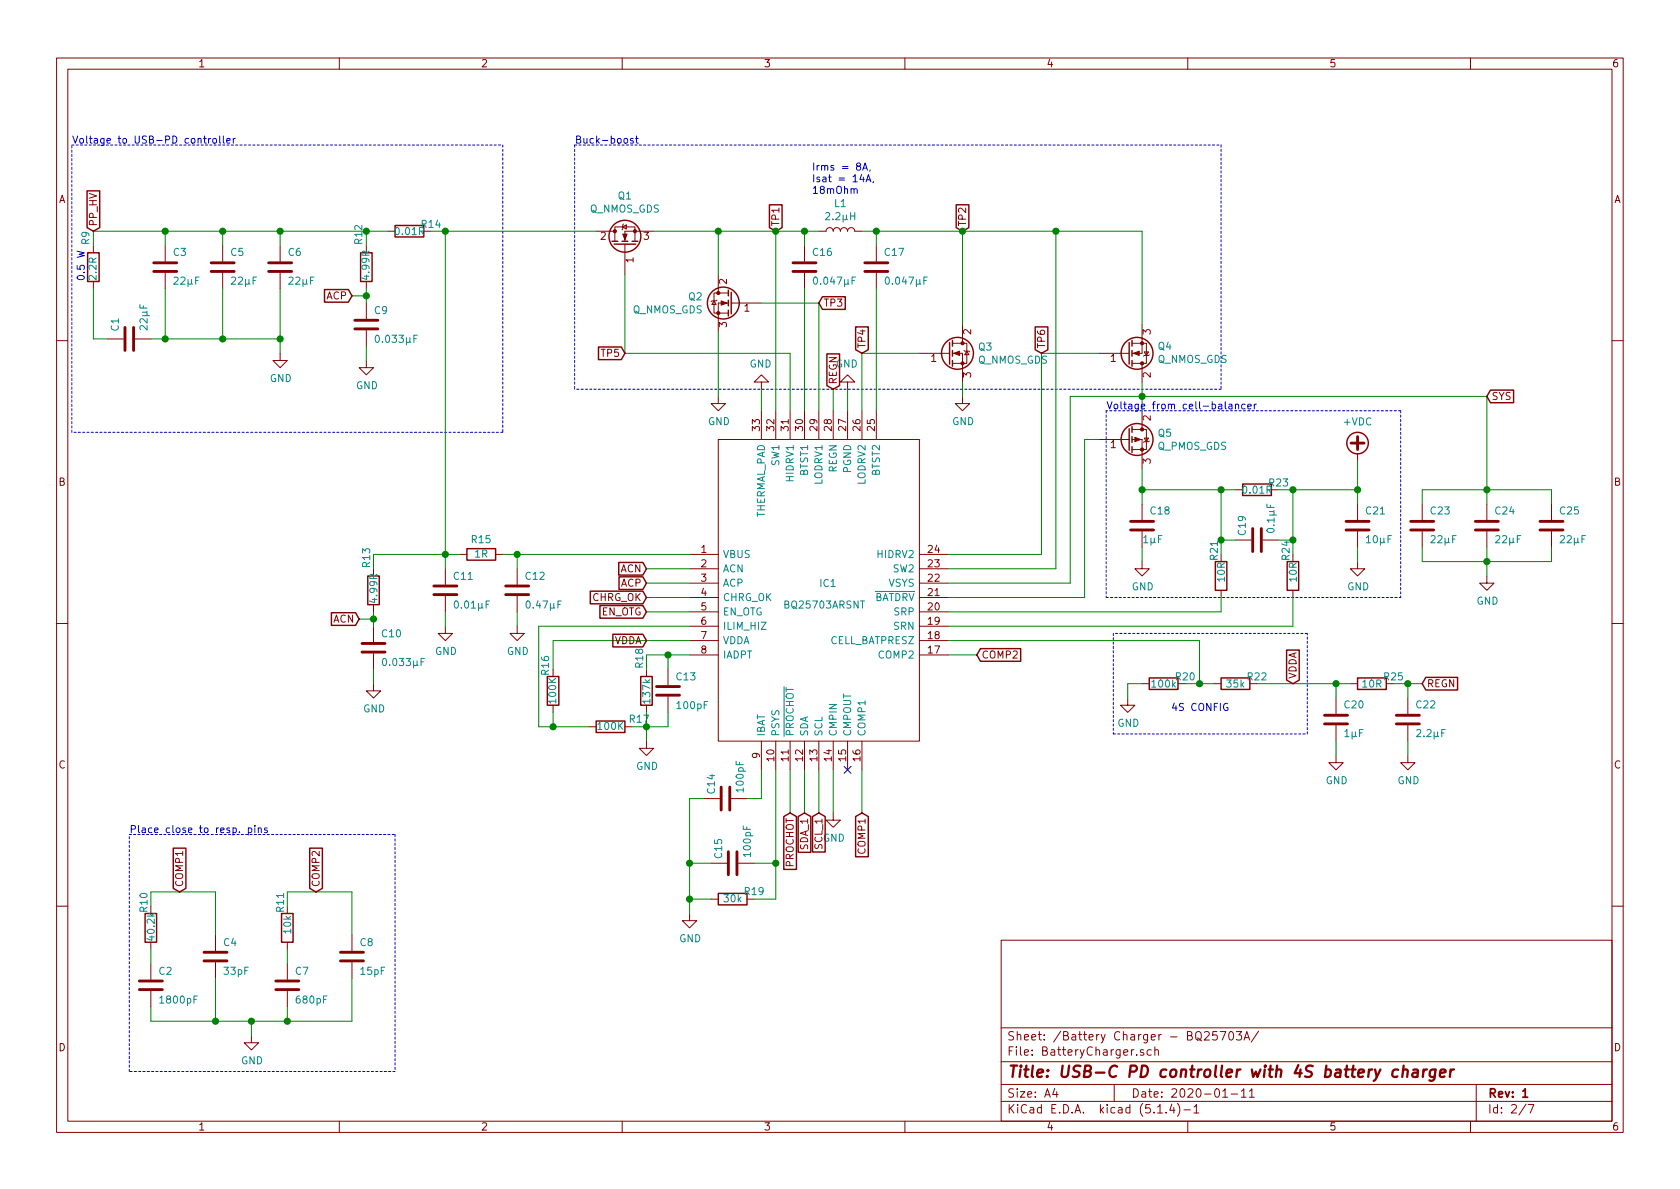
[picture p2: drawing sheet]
EESchema Schematic File Version 4
LIBS:Powerbank-cache
EELAYER 30 0
EELAYER END
$Descr A4 11693 8268
encoding utf-8
Sheet 2 7
Title "USB-C PD controller with 4S battery charger"
Date "2020-01-11"
Rev "1"
Comp ""
Comment1 ""
Comment2 ""
Comment3 ""
Comment4 ""
$EndDescr
$Comp
L Powerbank:BQ25703ARSNT IC1
U 1 1
P 4800 3850
F 0 "IC1" H 5700 3650 50  0000 L CNN
F 1 "BQ25703ARSNT" H 5450 3500 50  0000 L CNN
F 2 "Powerbank:QFN40P400X400X80-33N-D" H 6450 4650 50  0001 L CNN
F 3 "http://www.ti.com/lit/gpn/bq25703a" H 6450 4550 50  0001 L CNN
F 4 "NVDC I2C Battery Buck-Boost Charge Controller with System Power Monitor & Processor" H 6450 4450 50  0001 L CNN "Description"
F 5 "0.8" H 6450 4350 50  0001 L CNN "Height"
F 6 "595-BQ25703ARSNT" H 6450 4250 50  0001 L CNN "Mouser Part Number"
F 7 "https://www.mouser.com/Search/Refine.aspx?Keyword=595-BQ25703ARSNT" H 6450 4150 50  0001 L CNN "Mouser Price/Stock"
F 8 "Texas Instruments" H 6450 4050 50  0001 L CNN "Manufacturer_Name"
F 9 "BQ25703ARSNT" H 6450 3950 50  0001 L CNN "Manufacturer_Part_Number"
	1    4800 3850
	1    0    0    -1  
$EndComp
$Comp
L Device:R R10
U 1 1
P 1050 6450
F 0 "R10" V 1000 6550 50  0000 L CNN
F 1 "40.2k" V 1050 6350 50  0000 L CNN
F 2 "Resistor_SMD:R_0603_1608Metric" V 980 6450 50  0001 C CNN
F 3 "~" H 1050 6450 50  0001 C CNN
	1    1050 6450
	1    0    0    -1  
$EndComp
$Comp
L Device:R R11
U 1 1
P 2000 6450
F 0 "R11" V 1950 6550 50  0000 L CNN
F 1 "10k" V 2000 6400 50  0000 L CNN
F 2 "Resistor_SMD:R_0603_1608Metric" V 1930 6450 50  0001 C CNN
F 3 "~" H 2000 6450 50  0001 C CNN
	1    2000 6450
	1    0    0    -1  
$EndComp
$Comp
L Device:C C2
U 1 1
P 1050 6850
F 0 "C2" H 1100 6950 50  0000 L CNN
F 1 "1800pF" H 1100 6750 50  0000 L CNN
F 2 "Capacitor_SMD:C_0603_1608Metric" H 1088 6700 50  0001 C CNN
F 3 "~" H 1050 6850 50  0001 C CNN
	1    1050 6850
	1    0    0    -1  
$EndComp
$Comp
L Device:C C7
U 1 1
P 2000 6850
F 0 "C7" H 2050 6950 50  0000 L CNN
F 1 "680pF" H 2050 6750 50  0000 L CNN
F 2 "Capacitor_SMD:C_0603_1608Metric" H 2038 6700 50  0001 C CNN
F 3 "~" H 2000 6850 50  0001 C CNN
	1    2000 6850
	1    0    0    -1  
$EndComp
$Comp
L Device:C C8
U 1 1
P 2450 6650
F 0 "C8" H 2500 6750 50  0000 L CNN
F 1 "15pF" H 2500 6550 50  0000 L CNN
F 2 "Capacitor_SMD:C_0603_1608Metric" H 2488 6500 50  0001 C CNN
F 3 "~" H 2450 6650 50  0001 C CNN
	1    2450 6650
	1    0    0    -1  
$EndComp
$Comp
L Device:C C4
U 1 1
P 1500 6650
F 0 "C4" H 1550 6750 50  0000 L CNN
F 1 "33pF" H 1550 6550 50  0000 L CNN
F 2 "Capacitor_SMD:C_0603_1608Metric" H 1538 6500 50  0001 C CNN
F 3 "~" H 1500 6650 50  0001 C CNN
	1    1500 6650
	1    0    0    -1  
$EndComp
Wire Wire Line
	2450 6500 2450 6200
Wire Wire Line
	2450 6200 2000 6200
Wire Wire Line
	2000 6200 2000 6300
Wire Wire Line
	1050 6300 1050 6200
Wire Wire Line
	1050 6200 1500 6200
Wire Wire Line
	1500 6200 1500 6500
Wire Wire Line
	1050 6600 1050 6700
Wire Wire Line
	2000 6600 2000 6700
Wire Wire Line
	2450 7100 2000 7100
Wire Wire Line
	2000 7100 2000 7000
Wire Wire Line
	2450 6800 2450 7100
Wire Wire Line
	1050 7000 1050 7100
Wire Wire Line
	1050 7100 1500 7100
Connection ~ 2000 7100
Wire Wire Line
	1500 6800 1500 7100
Connection ~ 1500 7100
Wire Wire Line
	1500 7100 1750 7100
Text GLabel 1250 6200 1    50   Input ~ 0
COMP1
Text GLabel 2200 6200 1    50   Input ~ 0
COMP2
$Comp
L power:GND #PWR0111
U 1 1
P 1750 7200
F 0 "#PWR0111" H 1750 6950 50  0001 C CNN
F 1 "GND" H 1755 7027 50  0000 C CNN
F 2 "" H 1750 7200 50  0001 C CNN
F 3 "" H 1750 7200 50  0001 C CNN
	1    1750 7200
	1    0    0    -1  
$EndComp
Wire Wire Line
	1750 7200 1750 7100
Wire Wire Line
	1750 7100 2000 7100
Connection ~ 1750 7100
Text GLabel 6800 4550 2    50   Input ~ 0
COMP2
Text GLabel 6000 5650 3    50   Input ~ 0
COMP1
Wire Wire Line
	6000 5650 6000 5350
Wire Wire Line
	6600 4550 6800 4550
Text GLabel 5600 5650 3    50   Input ~ 0
SDA_1
Text GLabel 5700 5650 3    50   Input ~ 0
SCL_1
Wire Wire Line
	5700 5350 5700 5650
Wire Wire Line
	5600 5350 5600 5650
$Comp
L power:GND #PWR0112
U 1 1
P 5300 2700
F 0 "#PWR0112" H 5300 2450 50  0001 C CNN
F 1 "GND" H 5305 2527 50  0000 C CNN
F 2 "" H 5300 2700 50  0001 C CNN
F 3 "" H 5300 2700 50  0001 C CNN
	1    5300 2700
	-1   0    0    1   
$EndComp
Text GLabel 4500 4150 0    50   Input ~ 0
CHRG_OK
Wire Wire Line
	4500 4150 4800 4150
Text GLabel 4500 4250 0    50   Input ~ 0
EN_OTG
Wire Wire Line
	4500 4250 4800 4250
Text GLabel 5500 5650 3    50   Input ~ 0
PROCHOT
Wire Wire Line
	5500 5650 5500 5350
$Comp
L Device:R R21
U 1 1
P 8500 4000
F 0 "R21" V 8450 4100 50  0000 L CNN
F 1 "10R" V 8500 3950 50  0000 L CNN
F 2 "Resistor_SMD:R_0603_1608Metric" V 8430 4000 50  0001 C CNN
F 3 "~" H 8500 4000 50  0001 C CNN
	1    8500 4000
	1    0    0    -1  
$EndComp
$Comp
L Device:R R24
U 1 1
P 9000 4000
F 0 "R24" V 8950 4100 50  0000 L CNN
F 1 "10R" V 9000 3950 50  0000 L CNN
F 2 "Resistor_SMD:R_0603_1608Metric" V 8930 4000 50  0001 C CNN
F 3 "~" H 9000 4000 50  0001 C CNN
	1    9000 4000
	1    0    0    -1  
$EndComp
$Comp
L Device:R R23
U 1 1
P 8750 3400
F 0 "R23" V 8700 3550 50  0000 C CNN
F 1 "0.01R" V 8750 3400 50  0000 C CNN
F 2 "Resistor_SMD:R_2512_6332Metric" V 8680 3400 50  0001 C CNN
F 3 "~" H 8750 3400 50  0001 C CNN
	1    8750 3400
	0    1    1    0   
$EndComp
$Comp
L power:+VDC #PWR0113
U 1 1
P 9450 3200
F 0 "#PWR0113" H 9450 3100 50  0001 C CNN
F 1 "+VDC" H 9450 3475 50  0000 C CNN
F 2 "" H 9450 3200 50  0001 C CNN
F 3 "" H 9450 3200 50  0001 C CNN
	1    9450 3200
	1    0    0    -1  
$EndComp
Wire Wire Line
	9450 3200 9450 3400
Wire Wire Line
	8600 3400 8500 3400
Connection ~ 7950 3400
Connection ~ 8500 3400
Wire Wire Line
	8500 3400 7950 3400
Wire Wire Line
	6600 4350 9000 4350
Wire Wire Line
	6600 4250 8500 4250
Wire Wire Line
	9000 3400 8900 3400
$Comp
L Device:C C19
U 1 1
P 8750 3750
F 0 "C19" H 8650 3650 50  0000 C CNN
F 1 "0.1µF" H 8600 3850 50  0000 C CNN
F 2 "Capacitor_SMD:C_0603_1608Metric" H 8788 3600 50  0001 C CNN
F 3 "~" H 8750 3750 50  0001 C CNN
	1    8750 3750
	0    1    1    0   
$EndComp
Wire Wire Line
	8500 3400 8500 3750
Wire Wire Line
	8600 3750 8500 3750
Connection ~ 8500 3750
Wire Wire Line
	8500 3750 8500 3850
Wire Wire Line
	8900 3750 9000 3750
Wire Wire Line
	9000 3750 9000 3850
Wire Wire Line
	9000 3400 9000 3750
Connection ~ 9000 3750
Wire Wire Line
	9000 4150 9000 4350
Wire Wire Line
	8500 4250 8500 4150
$Comp
L Device:C C18
U 1 1
P 7950 3650
F 0 "C18" H 7900 3550 50  0000 R CNN
F 1 "1µF" H 7950 3750 50  0000 R CNN
F 2 "Capacitor_SMD:C_0603_1608Metric" H 7988 3500 50  0001 C CNN
F 3 "~" H 7950 3650 50  0001 C CNN
	1    7950 3650
	-1   0    0    1   
$EndComp
$Comp
L power:GND #PWR0114
U 1 1
P 7950 3900
F 0 "#PWR0114" H 7950 3650 50  0001 C CNN
F 1 "GND" H 7955 3727 50  0000 C CNN
F 2 "" H 7950 3900 50  0001 C CNN
F 3 "" H 7950 3900 50  0001 C CNN
	1    7950 3900
	1    0    0    -1  
$EndComp
Wire Wire Line
	7950 3900 7950 3800
Wire Wire Line
	7950 3400 7950 3500
$Comp
L Device:C C21
U 1 1
P 9450 3650
F 0 "C21" H 9400 3550 50  0000 R CNN
F 1 "10µF" H 9400 3750 50  0000 R CNN
F 2 "Capacitor_SMD:C_0603_1608Metric" H 9488 3500 50  0001 C CNN
F 3 "~" H 9450 3650 50  0001 C CNN
	1    9450 3650
	-1   0    0    1   
$EndComp
$Comp
L power:GND #PWR0115
U 1 1
P 9450 3900
F 0 "#PWR0115" H 9450 3650 50  0001 C CNN
F 1 "GND" H 9455 3727 50  0000 C CNN
F 2 "" H 9450 3900 50  0001 C CNN
F 3 "" H 9450 3900 50  0001 C CNN
	1    9450 3900
	1    0    0    -1  
$EndComp
Wire Wire Line
	9450 3900 9450 3800
Wire Wire Line
	9450 3400 9450 3500
Connection ~ 9450 3400
Wire Wire Line
	9000 3400 9450 3400
Connection ~ 9000 3400
Wire Wire Line
	7950 3250 7950 3400
Wire Wire Line
	7650 3050 7550 3050
Wire Wire Line
	7550 3050 7550 4150
Wire Wire Line
	7550 4150 6600 4150
$Comp
L Device:C C23
U 1 1
P 9900 3650
F 0 "C23" H 9850 3550 50  0000 R CNN
F 1 "22µF" H 9850 3750 50  0000 R CNN
F 2 "Capacitor_SMD:C_0805_2012Metric" H 9938 3500 50  0001 C CNN
F 3 "~" H 9900 3650 50  0001 C CNN
	1    9900 3650
	-1   0    0    1   
$EndComp
$Comp
L Device:C C24
U 1 1
P 10350 3650
F 0 "C24" H 10300 3550 50  0000 R CNN
F 1 "22µF" H 10300 3750 50  0000 R CNN
F 2 "Capacitor_SMD:C_0805_2012Metric" H 10388 3500 50  0001 C CNN
F 3 "~" H 10350 3650 50  0001 C CNN
	1    10350 3650
	-1   0    0    1   
$EndComp
$Comp
L Device:C C25
U 1 1
P 10800 3650
F 0 "C25" H 10750 3550 50  0000 R CNN
F 1 "22µF" H 10750 3750 50  0000 R CNN
F 2 "Capacitor_SMD:C_0805_2012Metric" H 10838 3500 50  0001 C CNN
F 3 "~" H 10800 3650 50  0001 C CNN
	1    10800 3650
	-1   0    0    1   
$EndComp
Wire Wire Line
	9900 3800 9900 3900
Wire Wire Line
	9900 3900 10350 3900
Wire Wire Line
	10350 3900 10350 3800
Wire Wire Line
	10350 3900 10800 3900
Wire Wire Line
	10800 3900 10800 3800
Connection ~ 10350 3900
$Comp
L power:GND #PWR0116
U 1 1
P 10350 4000
F 0 "#PWR0116" H 10350 3750 50  0001 C CNN
F 1 "GND" H 10355 3827 50  0000 C CNN
F 2 "" H 10350 4000 50  0001 C CNN
F 3 "" H 10350 4000 50  0001 C CNN
	1    10350 4000
	1    0    0    -1  
$EndComp
Wire Wire Line
	10350 3900 10350 4000
Wire Wire Line
	10800 3500 10800 3400
Wire Wire Line
	9900 3400 9900 3500
Wire Wire Line
	10350 3500 10350 3400
Wire Wire Line
	6600 4050 7450 4050
Wire Wire Line
	7450 4050 7450 2750
Wire Wire Line
	10800 3400 10350 3400
Connection ~ 10350 3400
Wire Wire Line
	10350 3400 9900 3400
Wire Wire Line
	10350 3400 10350 2750
Wire Wire Line
	10350 2750 7950 2750
Wire Wire Line
	7950 2850 7950 2750
Connection ~ 7950 2750
Wire Wire Line
	7950 2750 7450 2750
Wire Wire Line
	7950 2750 7950 2650
$Comp
L power:GND #PWR0117
U 1 1
P 6700 2750
F 0 "#PWR0117" H 6700 2500 50  0001 C CNN
F 1 "GND" H 6705 2577 50  0000 C CNN
F 2 "" H 6700 2750 50  0001 C CNN
F 3 "" H 6700 2750 50  0001 C CNN
	1    6700 2750
	1    0    0    -1  
$EndComp
Wire Wire Line
	6700 2750 6700 2650
Wire Wire Line
	6400 2450 6000 2450
Wire Wire Line
	6000 2450 6000 2850
$Comp
L Device:C C17
U 1 1
P 6100 1850
F 0 "C17" H 6050 1750 50  0000 R CNN
F 1 "0.047µF" H 6050 1950 50  0000 R CNN
F 2 "Capacitor_SMD:C_0603_1608Metric" H 6138 1700 50  0001 C CNN
F 3 "~" H 6100 1850 50  0001 C CNN
	1    6100 1850
	-1   0    0    1   
$EndComp
Wire Wire Line
	6100 1700 6100 1600
Wire Wire Line
	6100 1600 6700 1600
Connection ~ 6700 1600
$Comp
L Device:L L1
U 1 1
P 5850 1600
F 0 "L1" V 6040 1600 50  0000 C CNN
F 1 "2.2µH" V 5949 1600 50  0000 C CNN
F 2 "Powerbank:WE_Inductor_7443330220" H 5850 1600 50  0001 C CNN
F 3 "~" H 5850 1600 50  0001 C CNN
	1    5850 1600
	0    -1   -1   0   
$EndComp
Text Notes 5650 1350 0    50   ~ 0
Irms = 8A, \nIsat = 14A, \n18mOhm
$Comp
L Device:C C16
U 1 1
P 5600 1850
F 0 "C16" H 5550 1750 50  0000 R CNN
F 1 "0.047µF" H 5550 1950 50  0000 R CNN
F 2 "Capacitor_SMD:C_0603_1608Metric" H 5638 1700 50  0001 C CNN
F 3 "~" H 5600 1850 50  0001 C CNN
	1    5600 1850
	-1   0    0    1   
$EndComp
Wire Wire Line
	5600 1600 5700 1600
Wire Wire Line
	6000 1600 6100 1600
Connection ~ 6100 1600
$Comp
L power:GND #PWR0118
U 1 1
P 5900 2700
F 0 "#PWR0118" H 5900 2450 50  0001 C CNN
F 1 "GND" H 5905 2527 50  0000 C CNN
F 2 "" H 5900 2700 50  0001 C CNN
F 3 "" H 5900 2700 50  0001 C CNN
	1    5900 2700
	-1   0    0    1   
$EndComp
Wire Wire Line
	5900 2850 5900 2700
Wire Wire Line
	5300 2700 5300 2850
Wire Wire Line
	4500 4650 4500 4550
$Comp
L power:GND #PWR0119
U 1 1
P 4500 5150
F 0 "#PWR0119" H 4500 4900 50  0001 C CNN
F 1 "GND" H 4505 4977 50  0000 C CNN
F 2 "" H 4500 5150 50  0001 C CNN
F 3 "" H 4500 5150 50  0001 C CNN
	1    4500 5150
	1    0    0    -1  
$EndComp
Wire Wire Line
	4500 5050 4500 4950
$Comp
L Device:R R20
U 1 1
P 8100 4750
F 0 "R20" V 8050 4900 50  0000 C CNN
F 1 "100k" V 8100 4750 50  0000 C CNN
F 2 "Resistor_SMD:R_0603_1608Metric" V 8030 4750 50  0001 C CNN
F 3 "~" H 8100 4750 50  0001 C CNN
	1    8100 4750
	0    1    1    0   
$EndComp
$Comp
L Device:R R22
U 1 1
P 8600 4750
F 0 "R22" V 8550 4900 50  0000 C CNN
F 1 "35k" V 8600 4750 50  0000 C CNN
F 2 "Resistor_SMD:R_0603_1608Metric" V 8530 4750 50  0001 C CNN
F 3 "~" H 8600 4750 50  0001 C CNN
	1    8600 4750
	0    1    1    0   
$EndComp
Wire Wire Line
	8250 4750 8350 4750
Wire Wire Line
	8350 4750 8350 4450
Wire Wire Line
	8350 4450 6600 4450
Connection ~ 8350 4750
Wire Wire Line
	8350 4750 8450 4750
Wire Wire Line
	7950 4750 7850 4750
Wire Wire Line
	7850 4750 7850 4850
$Comp
L power:GND #PWR0120
U 1 1
P 7850 4850
F 0 "#PWR0120" H 7850 4600 50  0001 C CNN
F 1 "GND" H 7855 4677 50  0000 C CNN
F 2 "" H 7850 4850 50  0001 C CNN
F 3 "" H 7850 4850 50  0001 C CNN
	1    7850 4850
	1    0    0    -1  
$EndComp
$Comp
L Device:R R16
U 1 1
P 3850 4800
F 0 "R16" V 3900 4700 50  0000 R CNN
F 1 "100K" V 3850 4900 50  0000 R CNN
F 2 "Resistor_SMD:R_0603_1608Metric" V 3780 4800 50  0001 C CNN
F 3 "~" H 3850 4800 50  0001 C CNN
	1    3850 4800
	-1   0    0    1   
$EndComp
Wire Wire Line
	3850 4450 3850 4650
Wire Notes Line
	9100 4400 7750 4400
Wire Notes Line
	7750 5100 9100 5100
$Comp
L Device:R R17
U 1 1
P 4250 5050
F 0 "R17" V 4300 4850 50  0000 C CNN
F 1 "100K" V 4250 5050 50  0000 C CNN
F 2 "Resistor_SMD:R_0603_1608Metric" V 4180 5050 50  0001 C CNN
F 3 "~" H 4250 5050 50  0001 C CNN
	1    4250 5050
	0    -1   -1   0   
$EndComp
Wire Wire Line
	3850 4950 3850 5050
Wire Wire Line
	3850 5050 3750 5050
Wire Wire Line
	4500 5050 4400 5050
Wire Wire Line
	4500 5050 4500 5150
Connection ~ 4500 5050
Wire Wire Line
	4100 5050 3850 5050
Connection ~ 3850 5050
Wire Wire Line
	3750 4350 3750 5050
$Comp
L power:GND #PWR0121
U 1 1
P 5800 5650
F 0 "#PWR0121" H 5800 5400 50  0001 C CNN
F 1 "GND" H 5805 5477 50  0000 C CNN
F 2 "" H 5800 5650 50  0001 C CNN
F 3 "" H 5800 5650 50  0001 C CNN
	1    5800 5650
	1    0    0    -1  
$EndComp
Wire Wire Line
	5800 5650 5800 5350
NoConn ~ 5900 5350
$Comp
L Device:R R19
U 1 1
P 5100 6250
F 0 "R19" V 5150 6100 50  0000 C CNN
F 1 "30k" V 5100 6250 50  0000 C CNN
F 2 "Resistor_SMD:R_0603_1608Metric" V 5030 6250 50  0001 C CNN
F 3 "~" H 5100 6250 50  0001 C CNN
	1    5100 6250
	0    -1   -1   0   
$EndComp
$Comp
L Device:C C14
U 1 1
P 5050 5550
F 0 "C14" H 5150 5650 50  0000 C CNN
F 1 "100pF" H 5200 5450 50  0000 C CNN
F 2 "Capacitor_SMD:C_0603_1608Metric" H 5088 5400 50  0001 C CNN
F 3 "~" H 5050 5550 50  0001 C CNN
	1    5050 5550
	0    -1   -1   0   
$EndComp
Wire Wire Line
	5200 5550 5300 5550
Wire Wire Line
	5300 5550 5300 5350
Wire Wire Line
	4950 6250 4800 6250
Wire Wire Line
	4800 6250 4800 6350
Wire Wire Line
	4900 5550 4800 5550
$Comp
L power:GND #PWR0122
U 1 1
P 4800 6350
F 0 "#PWR0122" H 4800 6100 50  0001 C CNN
F 1 "GND" H 4805 6177 50  0000 C CNN
F 2 "" H 4800 6350 50  0001 C CNN
F 3 "" H 4800 6350 50  0001 C CNN
	1    4800 6350
	1    0    0    -1  
$EndComp
Wire Wire Line
	4800 5550 4800 6000
Connection ~ 4800 6250
Text GLabel 4500 4050 0    50   Input ~ 0
ACP
Text GLabel 4500 3950 0    50   Input ~ 0
ACN
Text GLabel 4500 4450 0    50   Input ~ 0
VDDA
Text GLabel 9000 4750 1    50   Input ~ 0
VDDA
Wire Wire Line
	4500 3950 4800 3950
Wire Wire Line
	4800 4050 4500 4050
$Comp
L Device:R R15
U 1 1
P 3350 3850
F 0 "R15" V 3450 3850 50  0000 C CNN
F 1 "1R" V 3350 3850 50  0000 C CNN
F 2 "Resistor_SMD:R_0603_1608Metric" V 3280 3850 50  0001 C CNN
F 3 "~" H 3350 3850 50  0001 C CNN
	1    3350 3850
	0    -1   -1   0   
$EndComp
$Comp
L Device:C C11
U 1 1
P 3100 4100
F 0 "C11" H 3150 4200 50  0000 L CNN
F 1 "0.01µF" H 3150 4000 50  0000 L CNN
F 2 "Capacitor_SMD:C_0603_1608Metric" H 3138 3950 50  0001 C CNN
F 3 "~" H 3100 4100 50  0001 C CNN
	1    3100 4100
	1    0    0    -1  
$EndComp
Wire Wire Line
	3100 3950 3100 3850
Wire Wire Line
	3100 3850 3200 3850
Wire Wire Line
	3500 3850 3600 3850
Wire Wire Line
	3600 3850 3600 3950
$Comp
L Device:C C12
U 1 1
P 3600 4100
F 0 "C12" H 3650 4200 50  0000 L CNN
F 1 "0.47µF" H 3650 4000 50  0000 L CNN
F 2 "Capacitor_SMD:C_0603_1608Metric" H 3638 3950 50  0001 C CNN
F 3 "~" H 3600 4100 50  0001 C CNN
	1    3600 4100
	1    0    0    -1  
$EndComp
$Comp
L power:GND #PWR0123
U 1 1
P 3600 4350
F 0 "#PWR0123" H 3600 4100 50  0001 C CNN
F 1 "GND" H 3605 4177 50  0000 C CNN
F 2 "" H 3600 4350 50  0001 C CNN
F 3 "" H 3600 4350 50  0001 C CNN
	1    3600 4350
	1    0    0    -1  
$EndComp
Wire Wire Line
	3100 4250 3100 4350
Wire Wire Line
	3600 4250 3600 4350
Wire Wire Line
	3600 3850 4800 3850
Connection ~ 3600 3850
$Comp
L Device:R R13
U 1 1
P 2600 4100
F 0 "R13" V 2550 4250 50  0000 L CNN
F 1 "4.99R" V 2600 4000 50  0000 L CNN
F 2 "Resistor_SMD:R_0603_1608Metric" V 2530 4100 50  0001 C CNN
F 3 "~" H 2600 4100 50  0001 C CNN
	1    2600 4100
	1    0    0    -1  
$EndComp
Connection ~ 3100 3850
$Comp
L Device:C C10
U 1 1
P 2600 4500
F 0 "C10" H 2650 4600 50  0000 L CNN
F 1 "0.033µF" H 2650 4400 50  0000 L CNN
F 2 "Capacitor_SMD:C_0603_1608Metric" H 2638 4350 50  0001 C CNN
F 3 "~" H 2600 4500 50  0001 C CNN
	1    2600 4500
	1    0    0    -1  
$EndComp
Wire Wire Line
	2600 3850 2600 3950
Wire Wire Line
	2600 3850 3100 3850
Wire Wire Line
	2600 4250 2600 4300
Wire Wire Line
	2600 4300 2500 4300
Connection ~ 2600 4300
Wire Wire Line
	2600 4300 2600 4350
Text GLabel 2500 4300 0    50   Input ~ 0
ACN
$Comp
L power:GND #PWR0124
U 1 1
P 3100 4350
F 0 "#PWR0124" H 3100 4100 50  0001 C CNN
F 1 "GND" H 3105 4177 50  0000 C CNN
F 2 "" H 3100 4350 50  0001 C CNN
F 3 "" H 3100 4350 50  0001 C CNN
	1    3100 4350
	1    0    0    -1  
$EndComp
$Comp
L power:GND #PWR0125
U 1 1
P 2600 4750
F 0 "#PWR0125" H 2600 4500 50  0001 C CNN
F 1 "GND" H 2605 4577 50  0000 C CNN
F 2 "" H 2600 4750 50  0001 C CNN
F 3 "" H 2600 4750 50  0001 C CNN
	1    2600 4750
	1    0    0    -1  
$EndComp
Wire Wire Line
	2600 4750 2600 4650
Wire Wire Line
	5600 1600 5600 1700
Wire Wire Line
	5400 1600 5600 1600
Connection ~ 5600 1600
Connection ~ 5400 1600
Wire Wire Line
	5500 2450 5500 2850
$Comp
L power:GND #PWR0126
U 1 1
P 5000 2750
F 0 "#PWR0126" H 5000 2500 50  0001 C CNN
F 1 "GND" H 5005 2577 50  0000 C CNN
F 2 "" H 5000 2750 50  0001 C CNN
F 3 "" H 5000 2750 50  0001 C CNN
	1    5000 2750
	1    0    0    -1  
$EndComp
Wire Wire Line
	5000 1600 5400 1600
Wire Wire Line
	7950 1600 7950 2250
Wire Wire Line
	6700 1600 6700 2250
Wire Wire Line
	6100 2000 6100 2850
Wire Wire Line
	5600 2000 5600 2850
Wire Wire Line
	5700 2100 5300 2100
Wire Wire Line
	5700 2100 5700 2850
Wire Wire Line
	5000 2300 5000 2750
Wire Wire Line
	5400 1600 5400 2850
Wire Wire Line
	5000 1600 5000 1900
Wire Wire Line
	4550 1600 5000 1600
Connection ~ 5000 1600
Wire Wire Line
	4150 1600 3100 1600
Wire Wire Line
	3100 1600 3100 3850
$Comp
L Device:R R14
U 1 1
P 2850 1600
F 0 "R14" V 2800 1750 50  0000 C CNN
F 1 "0.01R" V 2850 1600 50  0000 C CNN
F 2 "Resistor_SMD:R_2512_6332Metric" V 2780 1600 50  0001 C CNN
F 3 "~" H 2850 1600 50  0001 C CNN
	1    2850 1600
	0    1    1    0   
$EndComp
Wire Wire Line
	3000 1600 3100 1600
Connection ~ 3100 1600
$Comp
L Device:R R12
U 1 1
P 2550 1850
F 0 "R12" V 2600 1700 50  0000 R CNN
F 1 "4.99R" V 2550 1950 50  0000 R CNN
F 2 "Resistor_SMD:R_0603_1608Metric" V 2480 1850 50  0001 C CNN
F 3 "~" H 2550 1850 50  0001 C CNN
	1    2550 1850
	-1   0    0    1   
$EndComp
$Comp
L Device:C C9
U 1 1
P 2550 2250
F 0 "C9" H 2600 2350 50  0000 L CNN
F 1 "0.033µF" H 2600 2150 50  0000 L CNN
F 2 "Capacitor_SMD:C_0603_1608Metric" H 2588 2100 50  0001 C CNN
F 3 "~" H 2550 2250 50  0001 C CNN
	1    2550 2250
	1    0    0    -1  
$EndComp
Wire Wire Line
	2550 1600 2550 1700
Wire Wire Line
	2550 2400 2550 2500
$Comp
L power:GND #PWR0127
U 1 1
P 2550 2500
F 0 "#PWR0127" H 2550 2250 50  0001 C CNN
F 1 "GND" H 2555 2327 50  0000 C CNN
F 2 "" H 2550 2500 50  0001 C CNN
F 3 "" H 2550 2500 50  0001 C CNN
	1    2550 2500
	1    0    0    -1  
$EndComp
Text GLabel 2450 2050 0    50   Input ~ 0
ACP
Wire Wire Line
	2550 2000 2550 2050
Wire Wire Line
	2550 2050 2450 2050
Connection ~ 2550 2050
Wire Wire Line
	2550 2050 2550 2100
Wire Wire Line
	2550 1600 2700 1600
$Comp
L Device:C C6
U 1 1
P 1950 1850
F 0 "C6" H 1900 1750 50  0000 R CNN
F 1 "22µF" H 1900 1950 50  0000 R CNN
F 2 "Capacitor_SMD:C_0805_2012Metric" H 1988 1700 50  0001 C CNN
F 3 "~" H 1950 1850 50  0001 C CNN
	1    1950 1850
	-1   0    0    1   
$EndComp
$Comp
L Device:C C5
U 1 1
P 1550 1850
F 0 "C5" H 1500 1750 50  0000 R CNN
F 1 "22µF" H 1500 1950 50  0000 R CNN
F 2 "Capacitor_SMD:C_0805_2012Metric" H 1588 1700 50  0001 C CNN
F 3 "~" H 1550 1850 50  0001 C CNN
	1    1550 1850
	-1   0    0    1   
$EndComp
$Comp
L Device:C C3
U 1 1
P 1150 1850
F 0 "C3" H 1100 1750 50  0000 R CNN
F 1 "22µF" H 1100 1950 50  0000 R CNN
F 2 "Capacitor_SMD:C_0805_2012Metric" H 1188 1700 50  0001 C CNN
F 3 "~" H 1150 1850 50  0001 C CNN
	1    1150 1850
	-1   0    0    1   
$EndComp
$Comp
L Device:R R9
U 1 1
P 650 1850
F 0 "R9" V 700 1700 50  0000 R CNN
F 1 "2.2R" V 650 1950 50  0000 R CNN
F 2 "Resistor_SMD:R_1206_3216Metric" V 580 1850 50  0001 C CNN
F 3 "~" H 650 1850 50  0001 C CNN
	1    650  1850
	-1   0    0    1   
$EndComp
Text Notes 600  1950 1    50   ~ 0
0.5 W
$Comp
L Device:C C1
U 1 1
P 900 2350
F 0 "C1" H 1000 2450 50  0000 C CNN
F 1 "22µF" H 1050 2250 50  0000 C CNN
F 2 "Capacitor_SMD:C_0805_2012Metric" H 938 2200 50  0001 C CNN
F 3 "~" H 900 2350 50  0001 C CNN
	1    900  2350
	0    -1   -1   0   
$EndComp
Wire Wire Line
	1150 2000 1150 2350
Wire Wire Line
	1150 2350 1050 2350
Wire Wire Line
	1150 2350 1550 2350
Wire Wire Line
	1550 2350 1550 2000
Connection ~ 1150 2350
Wire Wire Line
	1550 2350 1950 2350
Wire Wire Line
	1950 2350 1950 2000
Connection ~ 1550 2350
Wire Wire Line
	750  2350 650  2350
Wire Wire Line
	650  2350 650  2000
Wire Wire Line
	650  1700 650  1600
Wire Wire Line
	650  1600 1150 1600
Wire Wire Line
	1150 1600 1150 1700
Wire Wire Line
	1150 1600 1550 1600
Wire Wire Line
	1550 1600 1550 1700
Connection ~ 1150 1600
Wire Wire Line
	1550 1600 1950 1600
Wire Wire Line
	1950 1600 1950 1700
Connection ~ 1550 1600
Wire Wire Line
	1950 1600 2550 1600
Connection ~ 1950 1600
Connection ~ 2550 1600
$Comp
L power:GND #PWR0128
U 1 1
P 1950 2450
F 0 "#PWR0128" H 1950 2200 50  0001 C CNN
F 1 "GND" H 1955 2277 50  0000 C CNN
F 2 "" H 1950 2450 50  0001 C CNN
F 3 "" H 1950 2450 50  0001 C CNN
	1    1950 2450
	1    0    0    -1  
$EndComp
Wire Wire Line
	1950 2450 1950 2350
Connection ~ 1950 2350
Text GLabel 650  1600 1    50   Input ~ 0
PP_HV
Text GLabel 5800 2700 1    50   Input ~ 0
REGN
Wire Wire Line
	5800 2700 5800 2850
$Comp
L Device:C C20
U 1 1
P 9300 5000
F 0 "C20" H 9250 4900 50  0000 R CNN
F 1 "1µF" H 9250 5100 50  0000 R CNN
F 2 "Capacitor_SMD:C_0603_1608Metric" H 9338 4850 50  0001 C CNN
F 3 "~" H 9300 5000 50  0001 C CNN
	1    9300 5000
	-1   0    0    1   
$EndComp
$Comp
L Device:R R25
U 1 1
P 9550 4750
F 0 "R25" V 9500 4900 50  0000 C CNN
F 1 "10R" V 9550 4750 50  0000 C CNN
F 2 "Resistor_SMD:R_0603_1608Metric" V 9480 4750 50  0001 C CNN
F 3 "~" H 9550 4750 50  0001 C CNN
	1    9550 4750
	0    1    1    0   
$EndComp
$Comp
L Device:C C22
U 1 1
P 9800 5000
F 0 "C22" H 9750 4900 50  0000 R CNN
F 1 "2.2µF" H 9750 5100 50  0000 R CNN
F 2 "Capacitor_SMD:C_0603_1608Metric" H 9838 4850 50  0001 C CNN
F 3 "~" H 9800 5000 50  0001 C CNN
	1    9800 5000
	-1   0    0    1   
$EndComp
Wire Wire Line
	8750 4750 9300 4750
Connection ~ 9300 4750
Wire Wire Line
	9300 4750 9400 4750
Wire Wire Line
	9300 4750 9300 4850
Wire Wire Line
	9700 4750 9800 4750
Wire Wire Line
	9800 4750 9800 4850
Wire Wire Line
	9800 4750 9900 4750
Connection ~ 9800 4750
Text GLabel 9900 4750 2    50   Input ~ 0
REGN
$Comp
L power:GND #PWR0129
U 1 1
P 9300 5250
F 0 "#PWR0129" H 9300 5000 50  0001 C CNN
F 1 "GND" H 9305 5077 50  0000 C CNN
F 2 "" H 9300 5250 50  0001 C CNN
F 3 "" H 9300 5250 50  0001 C CNN
	1    9300 5250
	1    0    0    -1  
$EndComp
$Comp
L power:GND #PWR0130
U 1 1
P 9800 5250
F 0 "#PWR0130" H 9800 5000 50  0001 C CNN
F 1 "GND" H 9805 5077 50  0000 C CNN
F 2 "" H 9800 5250 50  0001 C CNN
F 3 "" H 9800 5250 50  0001 C CNN
	1    9800 5250
	1    0    0    -1  
$EndComp
Wire Wire Line
	9800 5250 9800 5150
Wire Wire Line
	9300 5150 9300 5250
Wire Wire Line
	6700 1600 7350 1600
Wire Wire Line
	6600 3950 7350 3950
Connection ~ 7350 1600
Wire Wire Line
	7350 1600 7950 1600
Wire Wire Line
	7350 1600 7350 3950
Wire Wire Line
	7650 2450 7250 2450
Wire Wire Line
	7250 2450 7250 3850
Wire Wire Line
	7250 3850 6600 3850
Text GLabel 10350 2750 2    50   Input ~ 0
SYS
Wire Notes Line
	2750 5800 2750 7450
Wire Notes Line
	900  7450 900  5800
Text Notes 900  5800 0    50   ~ 0
Place close to resp. pins
Wire Notes Line
	2750 7450 900  7450
Wire Notes Line
	900  5800 2750 5800
$Comp
L Device:R R18
U 1 1
P 4500 4800
F 0 "R18" V 4450 4950 50  0000 L CNN
F 1 "137k" V 4500 4700 50  0000 L CNN
F 2 "Resistor_SMD:R_0603_1608Metric" V 4430 4800 50  0001 C CNN
F 3 "~" H 4500 4800 50  0001 C CNN
	1    4500 4800
	1    0    0    -1  
$EndComp
Wire Wire Line
	4350 2450 5500 2450
Wire Wire Line
	4350 1900 4350 2450
Text GLabel 4350 2450 0    50   Input ~ 0
TP5
Text GLabel 5700 2100 2    50   Input ~ 0
TP3
Text GLabel 5400 1600 1    50   Input ~ 0
TP1
Text GLabel 6700 1600 1    50   Input ~ 0
TP2
Text GLabel 6000 2450 1    50   Input ~ 0
TP4
Text GLabel 7250 2450 1    50   Input ~ 0
TP6
Text Notes 8150 4950 0    50   ~ 0
4S CONFIG
Wire Notes Line
	9100 5100 9100 4400
Wire Notes Line
	7750 4400 7750 5100
Wire Wire Line
	3850 4450 4800 4450
Wire Wire Line
	3750 4350 4800 4350
Wire Wire Line
	4500 4550 4650 4550
$Comp
L Device:C C13
U 1 1
P 4650 4800
F 0 "C13" H 4700 4900 50  0000 L CNN
F 1 "100pF" H 4700 4700 50  0000 L CNN
F 2 "Capacitor_SMD:C_0603_1608Metric" H 4688 4650 50  0001 C CNN
F 3 "~" H 4650 4800 50  0001 C CNN
	1    4650 4800
	1    0    0    -1  
$EndComp
Wire Wire Line
	4650 4650 4650 4550
Connection ~ 4650 4550
Wire Wire Line
	4650 4550 4800 4550
Wire Wire Line
	4650 4950 4650 5050
Wire Wire Line
	4650 5050 4500 5050
Wire Wire Line
	5250 6250 5400 6250
Wire Wire Line
	5400 5350 5400 6000
$Comp
L Device:C C15
U 1 1
P 5100 6000
F 0 "C15" H 5200 6100 50  0000 C CNN
F 1 "100pF" H 5250 5900 50  0000 C CNN
F 2 "Capacitor_SMD:C_0603_1608Metric" H 5138 5850 50  0001 C CNN
F 3 "~" H 5100 6000 50  0001 C CNN
	1    5100 6000
	0    -1   -1   0   
$EndComp
Wire Wire Line
	5250 6000 5400 6000
Connection ~ 5400 6000
Wire Wire Line
	5400 6000 5400 6250
Wire Wire Line
	4950 6000 4800 6000
Connection ~ 4800 6000
Wire Wire Line
	4800 6000 4800 6250
$Comp
L Device:Q_PMOS_GDS Q5
U 1 1
P 7850 3050
F 0 "Q5" H 8056 3096 50  0000 L CNN
F 1 "Q_PMOS_GDS" H 8056 3005 50  0000 L CNN
F 2 "Package_TO_SOT_SMD:TO-252-2" H 8050 3150 50  0001 C CNN
F 3 "~" H 7850 3050 50  0001 C CNN
	1    7850 3050
	1    0    0    -1  
$EndComp
$Comp
L Device:Q_NMOS_GDS Q4
U 1 1
P 7850 2450
F 0 "Q4" H 8056 2404 50  0000 L CNN
F 1 "Q_NMOS_GDS" H 8056 2495 50  0000 L CNN
F 2 "Package_TO_SOT_SMD:TO-252-2" H 8050 2550 50  0001 C CNN
F 3 "~" H 7850 2450 50  0001 C CNN
	1    7850 2450
	1    0    0    1   
$EndComp
$Comp
L Device:Q_NMOS_GDS Q3
U 1 1
P 6600 2450
F 0 "Q3" H 6806 2496 50  0000 L CNN
F 1 "Q_NMOS_GDS" H 6806 2405 50  0000 L CNN
F 2 "Package_TO_SOT_SMD:TO-252-2" H 6800 2550 50  0001 C CNN
F 3 "~" H 6600 2450 50  0001 C CNN
	1    6600 2450
	1    0    0    -1  
$EndComp
$Comp
L Device:Q_NMOS_GDS Q2
U 1 1
P 5100 2100
F 0 "Q2" H 5306 2146 50  0000 L CNN
F 1 "Q_NMOS_GDS" H 5306 2055 50  0000 L CNN
F 2 "Package_TO_SOT_SMD:TO-252-2" H 5300 2200 50  0001 C CNN
F 3 "~" H 5100 2100 50  0001 C CNN
	1    5100 2100
	-1   0    0    -1  
$EndComp
$Comp
L Device:Q_NMOS_GDS Q1
U 1 1
P 4350 1700
F 0 "Q1" V 4693 1700 50  0000 C CNN
F 1 "Q_NMOS_GDS" V 4602 1700 50  0000 C CNN
F 2 "Package_TO_SOT_SMD:TO-252-2" H 4550 1800 50  0001 C CNN
F 3 "~" H 4350 1700 50  0001 C CNN
	1    4350 1700
	0    -1   -1   0   
$EndComp
Wire Notes Line
	7700 4150 9750 4150
Wire Notes Line
	9750 2850 7700 2850
Wire Notes Line
	9750 2850 9750 4150
Wire Notes Line
	7700 2850 7700 4150
Text Notes 7700 2850 0    50   ~ 0
Voltage from cell-balancer
Wire Notes Line
	500  1000 3500 1000
Wire Notes Line
	3500 1000 3500 3000
Wire Notes Line
	3500 3000 500  3000
Wire Notes Line
	500  3000 500  1000
Text Notes 500  1000 0    50   ~ 0
Voltage to USB-PD controller 
Wire Notes Line
	4000 1000 8500 1000
Wire Notes Line
	8500 1000 8500 2700
Wire Notes Line
	8500 2700 4000 2700
Wire Notes Line
	4000 1000 4000 2700
Text Notes 4000 1000 0    50   ~ 0
Buck-boost 
$EndSCHEMATC
